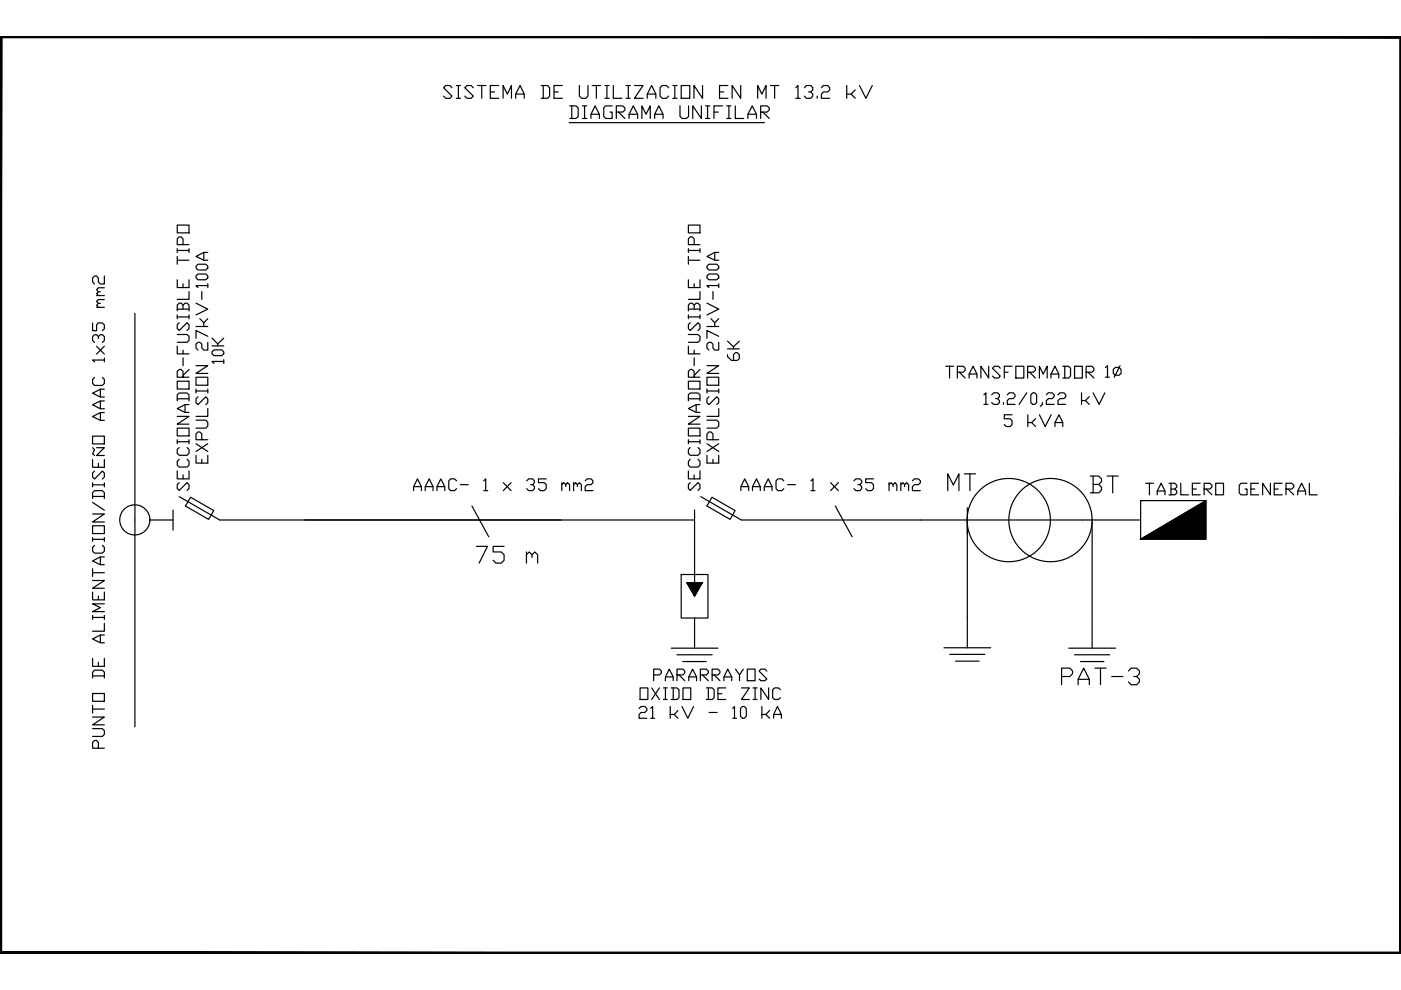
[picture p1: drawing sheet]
<svg xmlns="http://www.w3.org/2000/svg" width="297mm" height="210mm" viewBox="0 0 297 210" stroke-linecap="round" stroke-linejoin="round" font-family="sans-serif">
<!-- layer: 0 -->
<path d="M.1 7.8h296.9v194.3h-296.9z" fill="none" stroke="#000" stroke-width=".25"/>
<g fill="#000" stroke="#000" stroke-width=".21">
<path d="M.1 7.8l.3 .2h296.4zM.1 7.8h296.9l-.2 .2z"/>
<path d="M296.8 8v193.9l.2-194.1zM297 7.8v194.3l-.2-.2z"/>
<path d="M.4 8l-.3 194.1 .3-.2zM.1 7.8l.3 .2-.3 194.1z"/>
<path d="M.4 201.9l296.6 .2-.2-.2zM.4 201.9l296.6 .2h-296.9z"/>
</g>
<!-- layer: LINEA2 -->
<g fill="none" stroke="#000" stroke-width=".25">
<path d="M31.8 110.3h4.9M147.3 112.4v11.1M195.1 110.3h34.4M142.3 137.4h9.9M143.5 138.8h7.5M144.4 121.8h5.7v9.2h-5.7zM145.6 123.5l1.7 2.9 1.6-2.9M147.3 131v6.4M200.1 137.3h9.9M201.4 138.7h7.4M205.1 131v6.3M226.6 137.4h9.9"/>
<path d="M231.5 131v6.4M202.6 140.2h5"/>
</g>
<!-- layer: LINEA3 -->
<path d="M36.7 108.1v4.3M38 105.3l8.6 5M40.4 105.4l4.9 2.9-1.1 1.8-4.9-2.8zM147.3 108.1v4.3M148.6 105.3l8.6 5M150.9 105.4l5 2.9-1.1 1.8-4.9-2.8z" fill="none" stroke="#000" stroke-width=".25"/>
<!-- layer: DETALLES -->
<g fill="none" stroke="#000" stroke-width=".25">
<path d="M100.1 107.3l3.5 6.5M177.1 107.3l3.6 6.5M145.6 123.5h3.3"/>
<circle cx="213.9" cy="110.3" r="8.8"/>
<circle cx="222.7" cy="110.3" r="8.8"/>
</g>
<!-- layer: TEXTO -->
<path d="M236 78.3l.5-.4h.8l.4 .4v.9l-.4 .4h-.8l-.5-.4zM237.5 77.5l-1.3 2.5" fill="none" stroke="#000" stroke-width=".25"/>
<!-- layer: DETALLE -->
<g fill="none" stroke="#000" stroke-width=".25">
<path d="M120.7 26h41.4M28.6 66.4v87.7M46.6 110.3h100.7M157.2 110.3h37.9M205.1 107.7v23.3M229.5 110.3h12.3M231.5 110.3v20.6M241.8 106.1h13.9v8.2h-13.9zM255.7 106.1l-13.9 8.2"/>
<circle cx="28.6" cy="110.2" r="3.2"/>
</g>
<path d="M241.8 114.3l13.9-8.2v8.2z" fill="#000" stroke="#000" stroke-width=".21"/>
<!-- layer: LINEA2 -->
<path d="M145.6 123.5h3.3l-1.6 2.9z" fill="#000" stroke="#000" stroke-width=".21"/>
<g font-size="7.1">
<text x="200" y="105.1">MT</text>
<text x="230.4" y="105.8">BT</text>
<text x="100.2" y="120.7">75 m</text>
<text x="224" y="146.4">PAT-3</text>
</g>
<g font-size="6.2">
<text x="93.1" y="22.2">SISTEMA DE UTILIZACION EN MT 13.2 kV</text>
<text x="119.9" y="26.5">DIAGRAMA UNIFILAR</text>
<text x="207.8" y="87.5">13.2/0,22 kV</text>
</g>
<g font-size="5.7">
<text x="158" y="77.6" transform="rotate(-90 158 77.6)">6K</text>
<text x="48.7" y="78.3" transform="rotate(-90 48.7 78.3)">10K</text>
<text x="199.7" y="81.5">TRANSFORMADOR</text>
<text x="212" y="91.7">5 kVA</text>
<text x="45.2" y="99.5" transform="rotate(-90 45.2 99.5)">EXPULSION 27kV-100A</text>
<text x="153.5" y="99.5" transform="rotate(-90 153.5 99.5)">EXPULSION 27kV-100A</text>
<text x="41.3" y="105.1" transform="rotate(-90 41.3 105.1)">SECCIONADOR-FUSIBLE TIPO</text>
<text x="86.8" y="105.1">AAAC- 1 x 35 mm2</text>
<text x="149.6" y="105.1" transform="rotate(-90 149.6 105.1)">SECCIONADOR-FUSIBLE TIPO</text>
<text x="156.3" y="105.1">AAAC- 1 x 35 mm2</text>
<text x="242" y="106.2">TABLERO GENERAL</text>
<text x="134.8" y="149.6">OXIDO DE ZINC</text>
<text x="137.6" y="145.7">PARARRAYOS</text>
<text x="134.8" y="153.5">21 kV - 10 kA</text>
<text x="23.3" y="159.8" transform="rotate(-90 23.3 159.8)">PUNTO DE ALIMENTACION/DISEÑO AAAC 1x35 mm2</text>
</g>
</svg>
